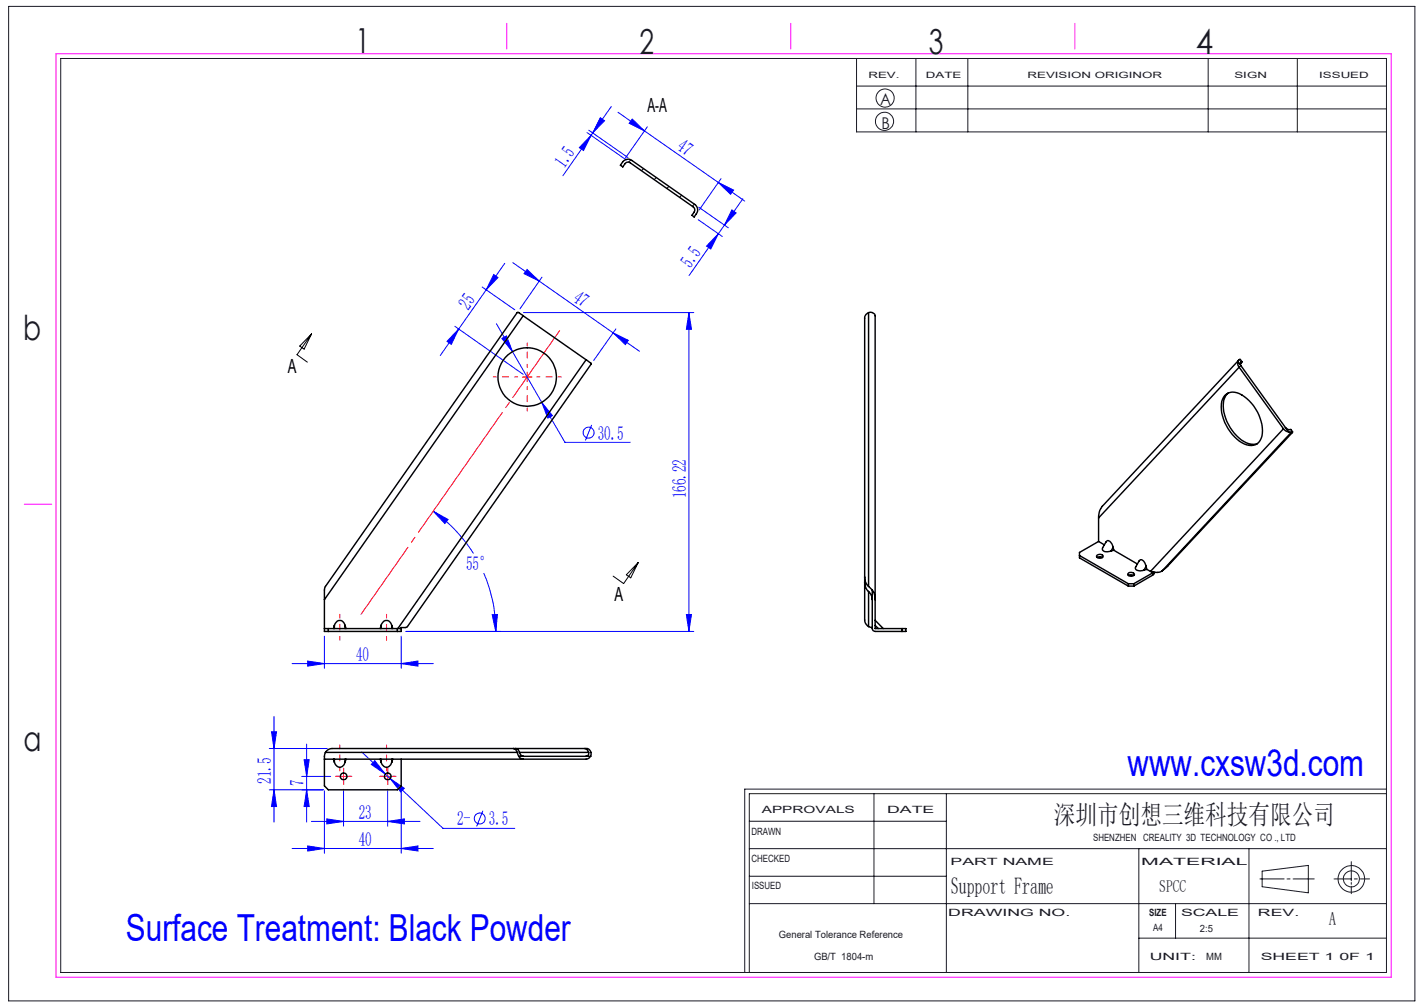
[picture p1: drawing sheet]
<svg xmlns="http://www.w3.org/2000/svg" width="297mm" height="210mm" viewBox="0 0 297 210" stroke-linecap="round" stroke-linejoin="round" font-family="sans-serif">
<g fill="none" stroke="#191924" stroke-width=".21">
<path d="M1.8 1.3h293.3v207.4h-293.3zM12.7 12.2h276.5v190.6h-276.5zM178.6 12.2v15.3h110.6M178.6 17.9h110.6M191 12.2v15.3M201.9 12.2v15.3M252 12.2v15.3M270.6 12.2v15.3M178.6 22.7h110.6M156.3 177h132.9M156.3 171.3h41.1M182.3 165.5v22.9"/>
<path d="M197.4 165.5v37.3M237.5 177v25.8M260.5 177v25.8M281.8 179.7v4M289.2 165.5h-132.9v37.3M289.2 164.6h-133.9v38.2M156.3 188.4h132.9M156.3 182.7h41.1M237.5 195.6h51.7M245.2 188.4v7.2M262.8 183.3h5M263.2 181.7l9.7-1.2v5.7l-9.7-1.3z"/>
<path d="M268.4 183.3h.7M269.7 183.3h4.4M278.2 183.3h3.6M281.8 184v.4M281.8 184.8v1.6M282.5 183.3h.6M283.7 183.3h1.9"/>
<circle cx="184.5" cy="25.3" r="1.9"/>
<circle cx="184.6" cy="20.4" r="1.89"/>
<circle cx="281.9" cy="183.3" r="1.68"/>
<circle cx="281.9" cy="183.3" r="2.77"/>
</g>
<path d="M11.7 11.2h278.5v192.6h-278.5zM105.7 4.9v5.3M164.9 4.9v5.3M224.2 4.9v5.3M5 105.2h5.8" fill="none" stroke="#f0f" stroke-width=".21"/>
<g fill="none" stroke="#00f" stroke-width=".21">
<path d="M122.4 27.6l8.2 5.8M122.8 27.2l8.2 5.7M123.3 28.2l-5.9 8.4M123.3 28.2l-1.6 3.2-.9-.6zM123.6 27.7l-.3 .5M125.2 24.5l.9 .7-2.5 2.5zM127.5 22.2l-3.9 5.5M128.9 23.4l5.5 3.9M131.9 24.8l2.5 2.5-3.2-1.6zM134.4 27.3l15.4 10.8M135 26.4l-4.6 6.6M149.8 38.1l5.5 3.8"/>
<path d="M149.8 38.1l3.2 1.5-.6 .9zM150.4 37.2l-4.6 6.6M100.6 59.9l6.8 4.7M103 57.2l.9 .7-2.5 2.5zM105.3 54.9l-3.9 5.5M107 54.8l5.5 3.8M109.9 56.2l2.6 2.4-3.2-1.5zM112.5 58.6l15.4 10.8M113 57.8l-4.6 6.6M145.6 45.8l5 3.5M145.7 43.2l6.2 4.3M149.8 48.7l-1.6 3.2-.8-.6z"/>
<path d="M149.8 48.7l-6.1 8.8M151.1 46.9l-1.3 1.8M152.6 43.8l.9 .6-2.4 2.5zM154.9 41.4l-3.8 5.5M94.9 68l14.2 10.1M95.7 68.6l-3.9 5.5M95.7 68.6l-1.6 3.2-.9-.6zM101.4 60.4l-5.7 8.2M103.5 67.5l9.5 16.4M104.7 70.6l.9-.5 1.3 3.2zM109.2 65.2h35.5M127.9 69.4l3.2 1.6-.7 .9z"/>
<path d="M127.9 69.4l5.5 3.9M128.4 68.6l-4.6 6.6M143.7 65.2l.5 3.5h-1zM143.7 65.2v66.5M113 83.9l2.2 2.8-.9 .5zM113 83.9l4.8 8.3h13.6M123.4 88.6l-1.3 3.3M90.3 106.6l3.2 1.7-.7 .9zM90.3 106.6a30.4 30.4 0 0 1 8.4 8.8M100.9 119.5a30.1 30.1 0 0 1 2.5 12.2M60.9 138.4h29.5M64.2 137.9l3.5 .5-3.5 .5z"/>
<path d="M67.7 132.7v6.7M83.7 138.4l3.5-.5v1zM83.7 132.7v6.7M102.7 128.2h1.1l-.4 3.5zM143.2 128.2h1l-.5 3.5zM144.7 131.7h-60M56.2 156.1h12.1M56.6 152.6h1.1l-.6 3.5zM57.1 149.4v22M63.4 158.4h1.1l-.5 3.5zM64 155.2v16.2M75.5 156.8l4.9 4.6"/>
<path d="M78.2 158.6l2.2 2.8-3-2zM56.2 164.7h11.3M57.1 164.7l.6 3.5h-1.1zM60.9 176.9h29.5M62.9 161.9h6.1M64 164.7l.5 3.5h-1.1zM64.2 176.4l3.5 .5-3.5 .6zM64.9 171.3h22.7M67.7 164.9v13M68.2 170.8l3.4 .5-3.4 .5zM71.6 164.6v7.7M80.4 161.4l1 1"/>
<path d="M80.9 171.3l3.4-.5v1zM80.9 164.6v7.7M81.4 162.4l2.9 2-.7 .8zM81.4 162.4l11 10.3h15M83.7 176.9l3.5-.5v1.1zM83.7 164.9v13M100.7 169.1l-1.3 3.2"/>
<circle cx="122.7" cy="90.2" r="1.15"/>
<circle cx="100.1" cy="170.7" r="1.15"/>
</g>
<path d="M65 69.6l-3.1 4.4 2.2 1.5M65 69.6l-1.6 3.2-.9-.6zM133.1 117.3l-3 4.4-2.2-1.6M133.1 117.3l-1.5 3.2-1-.6z" fill="none" stroke="#000" stroke-width=".21"/>
<path d="M108 78.6h-5.1M110 76.6v-5.1M112 78.6h5.1M110 80.6v5.1" fill="none" stroke="#f00" stroke-width=".21" stroke-dasharray="30.5 1.3 1.3 1.3" stroke-dashoffset="29.8"/>
<path d="M70.7 161.9h-.7M71.7 160.9v-.7M71.7 162.9v.7M72.7 161.9h.7M79.9 161.9h-.7M80.9 160.9v-.7M80.9 162.9v.7M81.9 161.9h.7" fill="none" stroke="#f00" stroke-width=".21" stroke-dasharray="30.5 1.3 1.3 1.3"/>
<path d="M108.9 78.6h2M110 77.6v2M70.7 161.9h2M71.6 160.9v2M79.9 161.9h2M80.9 160.9v2" fill="none" stroke="#f00" stroke-width=".21"/>
<path d="M70.9 133.5v-5.4M80.6 133.5v-5.4M70.9 160.8v-5.4M80.6 160.8v-5.4" fill="none" stroke="#f00" stroke-width=".21" stroke-dasharray="30.5 1.3 1.3 1.3" stroke-dashoffset="29.7"/>
<path d="M75.3 128.1l41.4-59.2" fill="none" stroke="#f00" stroke-width=".21" stroke-dasharray="30.5 1.3 1.3 1.3" stroke-dashoffset="13.4"/>
<g fill="#00f">
<path d="M149.8 38.1l3.2 1.5-.6 .9zM131.9 24.8l2.5 2.5-3.2-1.6z"/>
<path d="M127.9 69.4l3.2 1.6-.7 .9zM109.9 56.2l2.6 2.4-3.2-1.5z"/>
<path d="M83.7 176.9l3.5-.5v1.1zM64.2 176.4l3.5 .5-3.5 .6z"/>
<path d="M104.7 70.6l2.2 2.7-1.3-3.2zM113 83.9l1.3 3.3 .9-.5zM102.7 128.2h1.1l-.4 3.5zM90.3 106.6l3.2 1.7-.7 .9zM64.2 137.9l3.5 .5-3.5 .5zM83.7 138.4l3.5-.5v1zM68.2 170.8l3.4 .5-3.4 .5zM80.9 171.3l3.4-.5v1zM78.2 158.6l-.8 .8 3 2zM81.4 162.4l2.2 2.8 .7-.8z"/>
<path d="M95.7 68.6l-1.6 3.2-.9-.6zM103 57.2l.9 .7-2.5 2.5z"/>
<path d="M123.3 28.2l-1.6 3.2-.9-.6zM125.2 24.5l.9 .7-2.5 2.5z"/>
<path d="M152.6 43.8l.9 .6-2.4 2.5zM149.8 48.7l-1.6 3.2-.8-.6z"/>
<path d="M57.1 164.7l.6 3.5h-1.1zM56.6 152.6h1.1l-.6 3.5z"/>
<path d="M143.7 65.2l.5 3.5h-1zM143.2 128.2h1l-.5 3.5zM63.4 158.4h1.1l-.5 3.5zM64 164.7l.5 3.5h-1.1z"/>
</g>
<g fill="none" stroke="#000" stroke-width=".3">
<path d="M130 33.6l1-.4 .8 .3 13.1 9.1a1.37 1.37 0 0 1 .3 2l-.4 .7-.5-.4 .5-.7a.82 .82 0 0 0-.2-1.1l-13.2-9.1a.78 .78 0 0 0-1 .1l-.5 .7-.5-.3zM109.1 65.9l-.9-.7h-.4l-39.9 57.1-.2 .7v2.1M109.1 65.9l-41.4 59.2M109.1 65.9l13.1 9.1M122.2 75l1 .7 .1 .3-38.3 54.7-.5 .2h-.8v.2M122.2 75l-39.2 56.1M181.2 65.2a.98 .98 0 0 1 1.3 .7v65.2h6.4v.6h-6.4a.6 .6 0 0 1-.6-.6v-8.1M181.2 65.2a1.21 1.21 0 0 0-.9 1.1v63l.2 .6 .7 .8M181.2 65.2v57.1M258.2 75.4v.8l.2 .4M258.2 75.4l.1-.3 .4-.1 .3 .5M258.2 75.4l.7 .9"/>
<path d="M258.4 75.1l-28.5 30.5-.5 .9-.3 1.5M258.4 76.6l9.3 12.8M258.4 76.6l-29.3 31.4M258.9 75.5h.1l-.3 .4M258.9 75.5l-.2 .2 .2 .6M258.9 76.3l9.2 12.9M258.9 75.5l-.1 .1M255.4 82.5a2.71 2.71 0 0 1 3.6-.1 9 9 0 0 1 4.2 8.5 2.41 2.41 0 0 1-3.7 1.7 9.1 9.1 0 0 1-4.7-8.9zM256.2 81.9a4.7 4.7 0 0 0-.6 5.3 8.2 8.2 0 0 0 5.3 5.4l1.4-.1M267.7 89.4l.5 .5 .6 .2M267.7 89.4l-27.7 29.8M268.1 89.2a1.08 1.08 0 0 0 1.1 .4l.4 .5"/>
<path d="M268.1 89.2l.7 .9M269.4 90.1h-.6M269.4 90.1h.2v.1l-26.2 28-1 .9M269.4 90.1l-27 29M225.1 115.8l10.2 5.9M228.8 115.8a.72 .72 0 0 1 .7-.2 .72 .72 0 0 1 .5 .5 .78 .78 0 0 1-1.3-.2zM228.8 116.3l.6-.2 .5 .2M229.1 112.9l1.2 .7M229.1 108v4.9M229.1 112.9l-4 2.3v1.1l10.2 5.9M232.2 114.2a1.27 1.27 0 0 0-1.3-1.4l-.9 1.4a.78 .78 0 0 0 .3 .8 .78 .78 0 0 0 .9 0l.5-.1M232.2 114.2l.1 .6"/>
<path d="M232.2 114.2l-.5 .7M232.3 114.8l4.9 2.8M232.3 114.8l-.6 .1M235.3 119.6a.73 .73 0 0 1 .7-.2 .73 .73 0 0 1 .6 .5 .85 .85 0 0 1-1.4-.2zM239 118.1a1.52 1.52 0 0 0-1.1-1.4l-.3 .3-.7 1.2a.57 .57 0 0 0 .1 .6 .57 .57 0 0 0 .6 .2l1-.1M239 118.1l.2 .6M239 118.1l-.4 .8M239.2 118.7l.8 .5M239.2 118.7l-.6 .2M240 119.2l.5 .2M240.5 119.4l-4 2.3M240.8 119.3l-.4 .6-3.9 2.3"/>
<path d="M242.4 119.1l-.9 .3-1-.1v.1M67.7 125.1v6.6h16v-.6M67.7 131.1h16M68.5 131.1v.6M69.7 130.4a1.11 1.11 0 0 1 1.2-1 1.11 1.11 0 0 1 1.1 1M69.7 130.4v.7M69.7 130.4l-.1 .7M72 130.4v.7M72 130.4l.2 .7M79.5 130.4a1.11 1.11 0 0 1 1.1-1 1.11 1.11 0 0 1 1.1 1M79.5 130.4v.7M79.5 130.4l-.2 .7"/>
<path d="M81.7 130.4v.7M81.7 130.4l.2 .7M82.9 131.1v.6M180.3 121.4l.2 .9 .7 1.1M180.3 120.3l.2 1 .7 1M181.2 122.3l.7 .7M181.2 123.4a2.26 2.26 0 0 1 .7 1.7M181.2 130.7l.7 .2M181.2 123.4v7.3M181.9 123l.4 .7 .2 1.4M182.5 129.4l1.7 1.7M182.5 130.4l.7 .7"/>
<path d="M188.1 131.1v.6M235.3 120l.4-.1 .8 .1M235.3 121.7h1.2M235.3 121.7v.5M235.3 122.2h1.2M236.5 121.7v.5M67.7 158.3v5.6l.8 .8h14.4l.8-.8v-5.6M67.9 156.9l-.2 1.4M67.9 156.9l.7-.7 .7-.1h53.1a1.16 1.16 0 0 1 .8 1.6M67.9 156.9h39.9M69.6 158.3l.1 .7M69.7 159a1.11 1.11 0 0 0 1.2 1 1.11 1.11 0 0 0 1.1-1"/>
<path d="M69.7 158.3v.7M72 158.3v.7M72.2 158.3l-.2 .7M79.3 158.3l.2 .7M79.5 159a1.11 1.11 0 0 0 1.1 1 1.11 1.11 0 0 0 1.1-1M79.5 158.3v.7M81.7 158.3v.7M81.9 158.3l-.2 .7M107.1 156.1a.93 .93 0 0 1 .7 .8M107.6 156.1a.93 .93 0 0 1 .7 .8M107.8 156.9l.4 .8M108.2 157.7l.4 .4 .5 .2"/>
<path d="M108.2 157.7h15M108.3 156.9l.4 .6 .4 .2M108.3 156.9h14.5M122 156.1a.93 .93 0 0 1 .8 .8M122.8 156.9a.6 .6 0 0 1-.6 .8M123.2 157.7l-.4 .4-.6 .2h-54.5"/>
<circle cx="109.9" cy="78.6" r="6.1"/>
<circle cx="71.7" cy="161.9" r=".7"/>
<circle cx="80.8" cy="161.9" r=".7"/>
</g>
<path d="M131.6 33.3l-.5 .5M134.2 35.2l-.4 .4M136.9 37l-.4 .5M139.5 38.9l-.4 .4M142.2 40.7l-.5 .4M144.8 42.6l-.4 .4" fill="none" stroke="#000" stroke-width=".21"/>
<g font-size="7.8" fill="#00f">
<text x="235.2" y="161.8">www.cxsw3d.com</text>
<text x="26.3" y="196.3">Surface Treatment: Black Powder</text>
</g>
<g font-size="7.2" fill="#191924">
<text x="74.1" y="11">1</text>
<text x="133.4" y="11.2">2</text>
<text x="193.7" y="11.3">3</text>
<text x="249.4" y="11.3">4</text>
<text x="4.8" y="70.9">b</text>
<text x="4.9" y="156.5">a</text>
</g>
<text font-size="5.6" fill="#191924" x="219.8" y="171.8">深圳市创想三维科技有限公司</text>
<text font-size="4.9" fill="#191924" x="198.3" y="186.5">Support Frame</text>
<g font-size="4.1">
<text x="135" y="23.3">A-A</text>
<text x="60" y="77.7">A</text>
<text x="128.1" y="125.4">A</text>
</g>
<g font-size="4.1" fill="#00f">
<text x="117.7" y="35.2" transform="rotate(-55 117.7 35.2)">1.5</text>
<text x="141" y="31.2" transform="rotate(35 141 31.2)">47</text>
<text x="144" y="56" transform="rotate(-55 144 56)">5.5</text>
<text x="97.7" y="64.8" transform="rotate(-55 97.7 64.8)">25</text>
<text x="119.4" y="62.7" transform="rotate(35 119.4 62.7)">47</text>
<text x="124.7" y="91.7">30.5</text>
<text x="143.1" y="103.9" transform="rotate(-90 143.1 103.9)">166.22</text>
<text x="97.2" y="118.9">55°</text>
<text x="74.3" y="137.8">40</text>
<text x="56.6" y="163.4" transform="rotate(-90 56.6 163.4)">21.5</text>
<text x="63.4" y="163.8" transform="rotate(-90 63.4 163.8)">7</text>
<text x="74.8" y="170.7">23</text>
<text x="95.4" y="172.1">2-</text>
<text x="102" y="172.1">3.5</text>
<text x="74.8" y="176.3">40</text>
</g>
<text font-size="3.9" fill="#191924" x="277.2" y="193">A</text>
<text font-size="3.5" fill="#191924" x="241.8" y="186.1">SPCC</text>
<g font-size="3.4" fill="#191924">
<text x="183.6" y="22">A</text>
<text x="183.8" y="27">B</text>
</g>
<g font-size="2.1" fill="#191924">
<text x="158.9" y="169.5">APPROVALS</text>
<text x="185" y="169.5">DATE</text>
<text x="156.7" y="174.2">DRAWN</text>
<text x="156.7" y="179.7">CHECKED</text>
<text x="228" y="175.4">SHENZHEN CREALITY 3D TECHNOLOGY CO ., LTD</text>
<text x="156.8" y="185.4">ISSUED</text>
<text x="198.2" y="180.4">PART NAME</text>
<text x="238" y="180.4">MATERIAL</text>
<text x="197.8" y="191">DRAWING NO.</text>
<text x="239.7" y="191">SIZE</text>
<text x="246.3" y="191">SCALE</text>
<text x="262.4" y="191">REV.</text>
<text x="162.4" y="195.6">General Tolerance Reference</text>
<text x="240.5" y="194.1">A4</text>
<text x="250.3" y="194.3">2:5</text>
<text x="169.8" y="200.2">GB/T 1804-m</text>
<text x="239.8" y="200.2">UNIT:</text>
<text x="251.6" y="200.2">MM</text>
<text x="262.9" y="200.2">SHEET 1 0F 1</text>
</g>
<g font-size="1.8" fill="#191924">
<text x="181.1" y="16.3">REV.</text>
<text x="193.1" y="16.3">DATE</text>
<text x="214.3" y="16.3">REVISION ORIGINOR</text>
<text x="257.5" y="16.3">SIGN</text>
<text x="275.1" y="16.3">ISSUED</text>
</g>
</svg>
